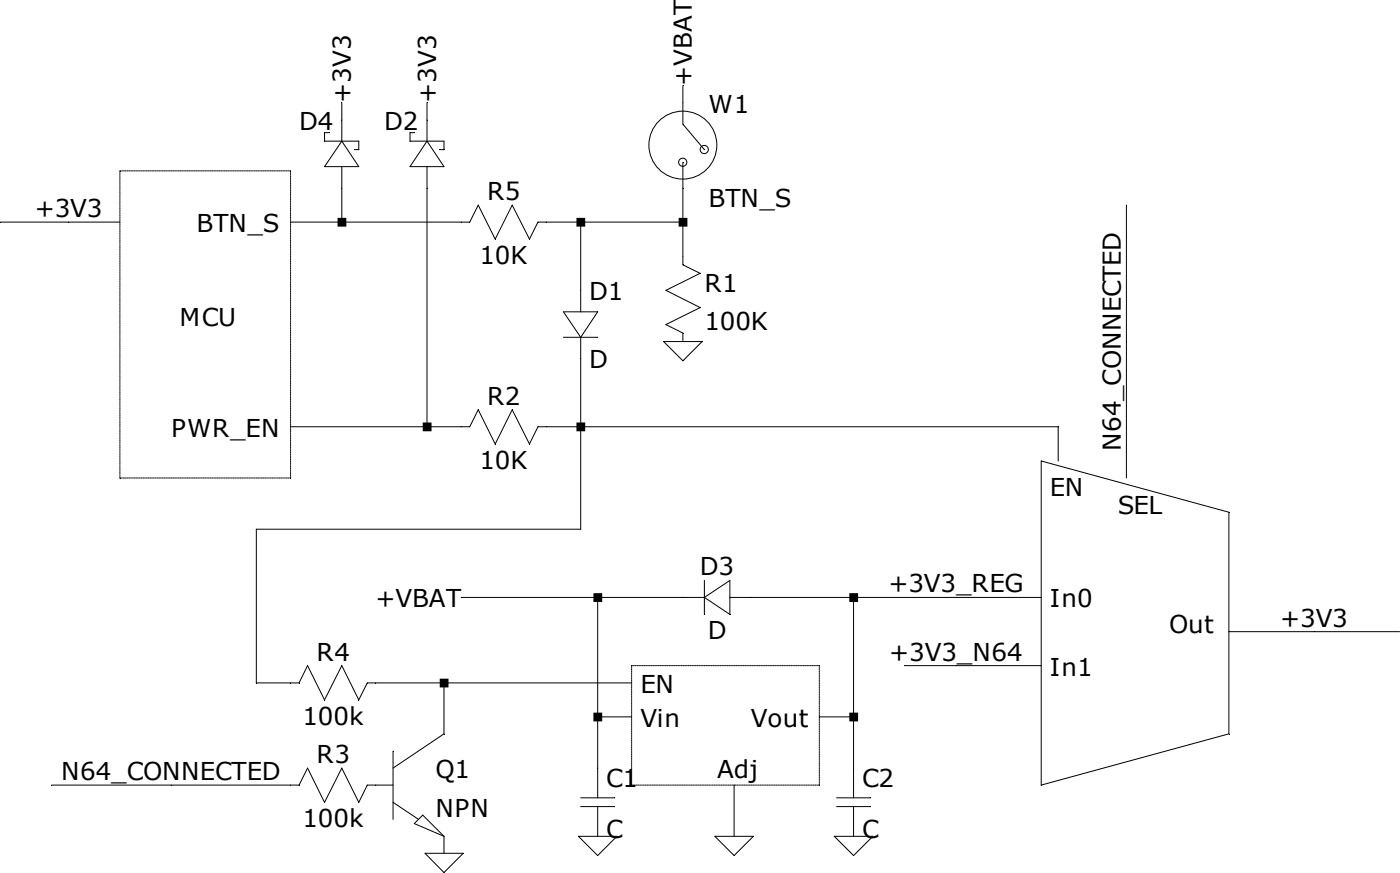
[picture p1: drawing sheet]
<svg xmlns="http://www.w3.org/2000/svg" width="209mm" height="131mm" viewBox="0 0 209 131" stroke-linecap="round" stroke-linejoin="round" font-family="sans-serif">
<g fill="none" stroke="#000" stroke-width=".15">
<path d="M49.2 19.8h-.7v1.3h5.2v1.3h-.7M51.1 15.4v5.7M62 19.8h-.7v1.3h5.1v1.3h-.6M63.9 15.4v5.7M102.1 12.8v5.8l3.2 3.8M.1 33.2h17.8M17.9 25.6h25.6v45.9h-25.6zM43.5 33.2h26.8l1.2-2.5 2.6 5.1 2.5-5.1 2.6 5.1 1.3-2.6h21.6M51.1 21.1l2.6 3.8h-5.2zM51.1 24.9v8.3M63.9 21.1l2.5 3.8h-5.1zM63.9 24.9v38.9"/>
<path d="M86.9 33.2v13.4M102.1 24.3v15.3l2.6 1.3-5.1 2.5 5.1 2.6-5.1 2.5 2.5 1.3v1.3M168.5 30.7v40.8M84.3 50.4h5.1M84.3 46.6h5.1l-2.5 3.8zM86.9 50.4v28.8h-48.6v22.9h6.4l1.3-2.5 2.5 5.1 2.6-5.1 2.6 5.1 1.2-2.6h39.6M99.3 51.1h5.7l-2.9 2.9zM43.5 63.8h26.8l1.2-2.5 2.6 5.1 2.5-5.1 2.6 5.1 1.3-2.6h77.8v5.1M155.7 68.9l28.1 7.7v33.2l-28.1 7.6zM69 89.4h36.3M89.4 89.4v29.9M94.5 99.6h28v17.8h-28z"/>
<path d="M105.3 86.8v5.1M105.3 89.4l3.9-2.6v5.1zM109.2 89.4h46.5M127.7 89.4v29.9M135.3 99.6h20.4M183.8 94.5h25.5M7.7 117.4h37l1.3-2.5 2.5 5.1 2.6-5.1 2.6 5.1 1.2-2.6h3.9M58.8 112.3v10.2M66.4 102.1v7.7l-7.6 5.1M86.9 119.3h5M89.4 107.2h5.1M109.8 117.4v7.7"/>
<path d="M122.5 107.2h5.2M125.1 119.3h5.1M58.8 120l3.8 2.5M62 123.2l1.2-1.3 3.2 3.2zM63.6 127.6h5.7l-2.9 2.9zM66.4 125.1v2.5M86.5 125.1h5.8l-2.9 2.9zM86.9 120.6h5M89.4 120.6v4.5M106.9 125.1h5.8l-2.9 2.9zM124.8 125.1h5.7l-2.8 2.9zM125.1 120.6h5.1"/>
<path d="M127.7 120.6v4.5"/>
<circle cx="102.1" cy="24.3" r=".61"/>
<circle cx="102.1" cy="21.7" r="5.1"/>
<circle cx="105.3" cy="22.4" r=".61"/>
</g>
<path d="M50.5 32.6h1.3v1.3h-1.3zM63.2 63.2h1.3v1.3h-1.3zM65.8 101.5h1.3v1.3h-1.3zM86.2 32.6h1.3v1.3h-1.3zM86.2 63.2h1.3v1.3h-1.3zM88.8 88.7h1.3v1.3h-1.3zM88.8 106.6h1.3v1.3h-1.3zM101.5 32.6h1.3v1.3h-1.3zM127 88.7h1.3v1.3h-1.3zM127 106.6h1.3v1.3h-1.3z" fill-rule="evenodd" fill="#000"/>
<g font-size="3.7">
<text x="52.5" y="15.4" transform="rotate(-90 52.5 15.4)">+3V3</text>
<text x="65.2" y="15.4" transform="rotate(-90 65.2 15.4)">+3V3</text>
<text x="103.5" y="12.8" transform="rotate(-90 103.5 12.8)">+VBAT</text>
<text x="106" y="16.8">W1</text>
<text x="44.7" y="19.4">D4</text>
<text x="57.5" y="19.4">D2</text>
<text x="72.8" y="29.9">R5</text>
<text x="5.2" y="32.5">+3V3</text>
<text x="29.4" y="34.7">BTN_S</text>
<text x="106" y="30.9">BTN_S</text>
<text x="71.7" y="39.4">10K</text>
<text x="88.1" y="44.9">D1</text>
<text x="105.4" y="43.6">R1</text>
<text x="26.9" y="48.8">MCU</text>
<text x="105.4" y="49.4">100K</text>
<text x="88.1" y="55.1">D</text>
<text x="25.6" y="65.3">PWR_EN</text>
<text x="72.8" y="60.5">R2</text>
<text x="71.7" y="70.1">10K</text>
<text x="167.6" y="67.5" transform="rotate(-90 167.6 67.5)">N64_CONNECTED</text>
<text x="157" y="74.2">EN</text>
<text x="167.2" y="76.8">SEL</text>
<text x="104.7" y="86.1">D3</text>
<text x="132.9" y="88.6">+3V3_REG</text>
<text x="56.2" y="90.8">+VBAT</text>
<text x="105.9" y="95.6">D</text>
<text x="157" y="90.8">In0</text>
<text x="174.9" y="94.7">Out</text>
<text x="191.5" y="93.7">+3V3</text>
<text x="47.4" y="98.8">R4</text>
<text x="133" y="98.8">+3V3_N64</text>
<text x="157" y="101">In1</text>
<text x="95.8" y="103.6">EN</text>
<text x="45.2" y="108.4">100k</text>
<text x="95.8" y="108.7">Vin</text>
<text x="112.3" y="108.7">Vout</text>
<text x="9.2" y="116.7">N64_CONNECTED</text>
<text x="47.4" y="114.1">R3</text>
<text x="65.1" y="116.4">Q1</text>
<text x="90.7" y="117.6">C1</text>
<text x="107.3" y="116.4">Adj</text>
<text x="128.9" y="117.6">C2</text>
<text x="45.2" y="123.7">100k</text>
<text x="65.1" y="122.1">NPN</text>
<text x="90.7" y="125.3">C</text>
<text x="128.9" y="125.3">C</text>
</g>
</svg>
